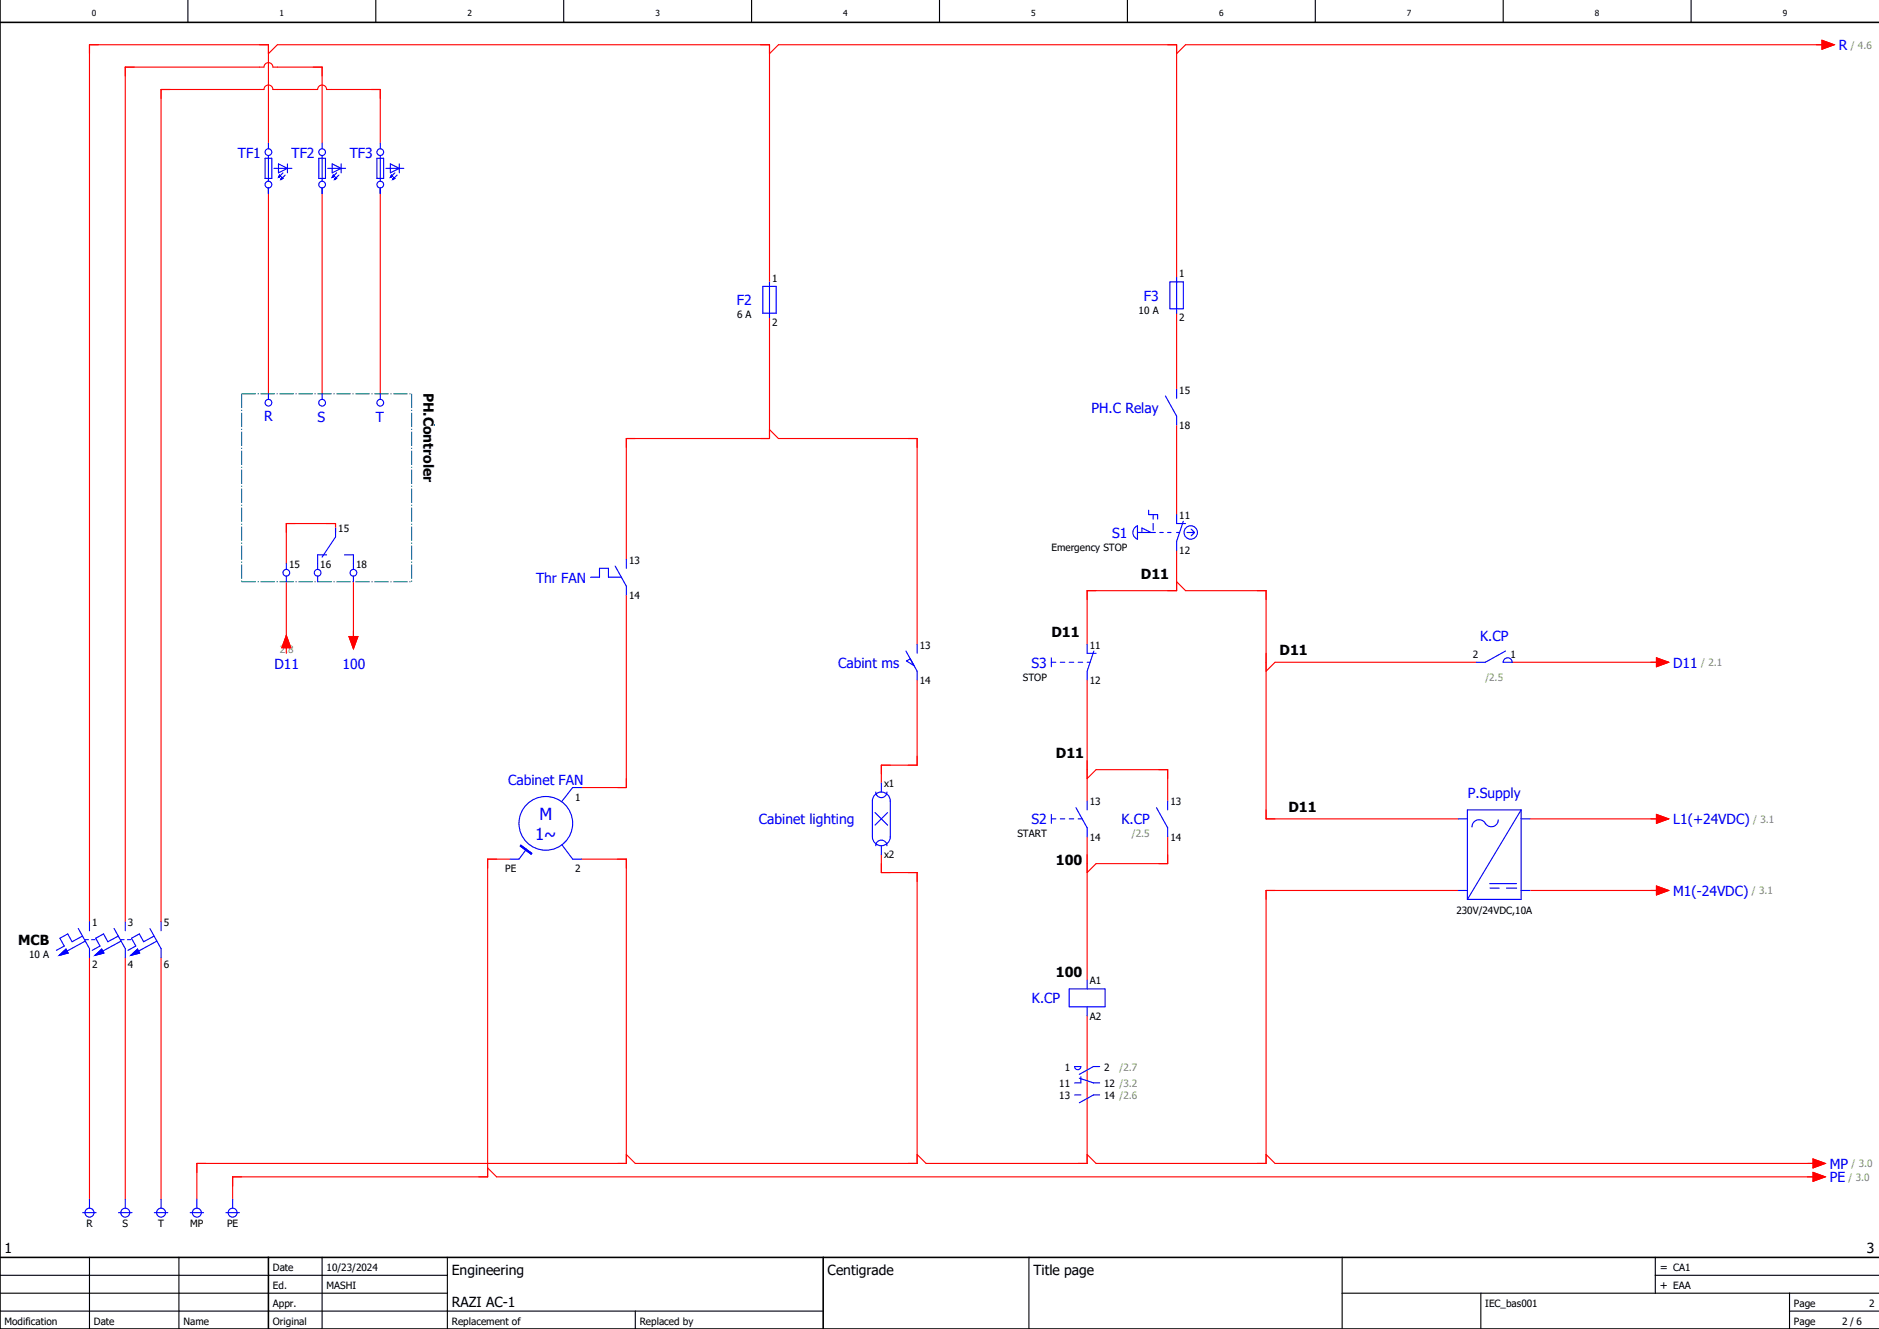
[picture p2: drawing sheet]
<svg xmlns="http://www.w3.org/2000/svg" width="420mm" height="297mm" viewBox="0 0 420 297" stroke-linecap="round" stroke-linejoin="round" font-family="sans-serif">
<g fill="none" stroke="#000" stroke-width=".25">
<path d="M42 0v5M84 0v5M126 0v5M168 0v5M210 0v5M252 0v5M294 0v5M336 0v5M378 0v5M0 293h184M0 289h100M0 285h100"/>
<path d="M20 281v16M40 281v16M72 281v16M100 281v16M142 293v4M230 281v16M300 289h120M300 281v16M331 289v8M370 285h50M370 281v8M400 293h20"/>
<path d="M400 289v8"/>
</g>
<path d="M0 5h420M0 0v297h420M0 281h420M60 281v16M184 281v16" fill="none" stroke="#000" stroke-width=".35"/>
<g fill="none" stroke="#f00" stroke-width=".25">
<path d="M60 12l2-2h110v53M172 12l2-2h89v52M407.3 9l2.7 1-2.7 1zM408 10h-143l-2 2M60 32v-22h-40v196M72 32v-17h-11a1 1 0 0 0-1-1 1 1 0 0 0-1 1h-31v191M85 32v-12h-12a1 1 0 0 0-1-1 1 1 0 0 0-1 1h-10a1 1 0 0 0-1-1 1 1 0 0 0-1 1h-23v186M60 42v46M72 42v46M85 42v46M172 71v27h-32v27M263 70v17"/>
<path d="M172 96l2 2h31v46M263 95v20M75 119v-2h-11v9M64 130v16M79 130v13M140 133v43h-10M263 123v9h-20v12M263 130l2 2h18v51h43M64 142l1 2.8h-2zM78 142.3h2l-1 2.7zM205 152v19h-8v4M243 152v27"/>
<path d="M330 148h-45l-2 2M338 148h33M370.3 147l2.7 1-2.7 1zM243 174l2-2h16v7M114 192h-5v71h-57v5M130 192h10v68h-96v8M197 191v4h8v65h-63l-2-2M243 187v32M261 187v6h-16l-2 2M326 199h-43v61h-38l-2-2M342 183h29M342 199h29"/>
<path d="M370.3 182l2.7 1-2.7 1zM370.3 198l2.7 1-2.7 1zM20 214v54M28 214v54M36 214v54M243 227v33h-36l-2-2M283 258l2 2h121M405.2 259l2.8 1-2.8 1zM109 261l2 2h295M405.2 262l2.8 1-2.8 1z"/>
</g>
<g fill="none" stroke="#00f" stroke-width=".25">
<path d="M59.3 35.4h1.5v4.5h-1.5zM60 32v1.3M60 34.8v5.7M61.2 37.6h4.1M62.3 39.6h.1M62.3 36.6l2 1-2 1zM62.5 39.1l.2 .3-.4 .2zM63 39.6l.2 .3-.5 .2zM63.2 38.6l-.9 1M63.8 39.1l-1.1 1M64.3 36.6v2M71.3 35.4h1.4v4.5h-1.4z"/>
<path d="M72 32v1.3M72 34.8v5.7M73.3 37.6h3.9M74.2 39.6h.1M74.2 36.6l2.1 1-2.1 1zM74.5 39.1l.3 .3-.6 .2zM75 39.6l.2 .3-.4 .2zM75.2 38.6l-1 1M75.7 39.1l-.9 1M76.3 36.6v2M84.3 35.4h1.5v4.5h-1.5zM85 32v1.3"/>
<path d="M85 34.8v5.7M86.2 37.6h4.1M87.3 39.6h.1M87.3 36.6l1.9 1-1.9 1zM87.5 39.1l.2 .3-.4 .2zM88 39.6l.2 .3-.5 .2zM88.2 38.6l-.9 1M88.8 39.1l-1.1 1M89.2 36.6v2M60 42v1.3M62.7 40.1h.1M72 42v1.3"/>
<path d="M74.8 40.1h.1M85 42v1.3M87.7 40.1h.1M170.5 64h3v6h-3zM172 63v8M261.5 63h3v6h-3zM263 62v8M60 88v1.2M72 88v1.2M85 88v1.2M260.5 88.5l2.5 4.5v2M263 87v2"/>
<path d="M75 118v2l-3 4.5M253.6 118l.7-.5v3a1.61 1.61 0 0 1-.7-2.5zM254.3 119h3.9M255.2 119v-1l2.1 1M256.7 114v1h2.1v1M257.8 115v1M257.8 117v1.5M259.3 119h.7M261 119h.8M263 115v2h2M263 119h.6M264.5 116.5l-1.5 4.5"/>
<path d="M265.3 119h1.7M266.2 118.3l.8 .7M267 119l-.8 .8M64 126v1.3M64 128.8v1.2M71 128.8v1.2M73 124h-2v3.3M77 124h2v3.3M79 128.8v1.2M132 129h2v-2h2v2h2.9M137.5 126.5l2.5 4.5v2M140 125v2"/>
<path d="M263 121v2M202.5 145.5l2.5 4.5v2M203.5 147.2l-.9 .5 1.7 1.1M205 144v2M235 147v2M235 148h1M237 148h1M239 148h1M241 148h1M243 144v2h2M243 148h.6M244.5 145.5l-1.5 4.5v2"/>
<path d="M336.3 147.3a1 1 0 0 1 1.1-.2 1 1 0 0 1 .6 .9h-2zM336.5 145.5l-4.5 2.5h-2M130 176h-2l-2.5 3.2M195.6 177.6a2 2 0 0 1 2.2-.4 2 2 0 0 1 1.2 1.8v8a2 2 0 0 1-2 2 2 2 0 0 1-2-2v-8l.1-.5zM195.8 177a1.25 1.25 0 0 0 1.2 1.3 1.25 1.25 0 0 0 1.3-1.3M197 175v2M243 179v2M261 179v2M116.4 188.9l2.5 1.8-.2 .2-2.4-1.8zM117.6 189.8l-1.6 2.2h-2M125.6 188.8l2.4 3.2h2M195.6 181.6l2.8 2.8"/>
<path d="M195.8 189a1.25 1.25 0 0 1 1.2-1.2 1.25 1.25 0 0 1 1.3 1.2M197 189v2M198.4 181.6l-2.8 2.8M235 182v2M235 183h1M237 183h1M239 183h1M240.5 180.5l2.5 4.5v2M241 183h.9M258.5 180.5l2.5 4.5v2M326 183h2M326 199h2"/>
<path d="M333 197.5h6M333 198.5h2.2M334.9 183.2a1.62 1.62 0 0 1-1.4 1.6 1.62 1.62 0 0 1-1.8-1.1 1.6 1.6 0 0 0-1.7-.4 1.6 1.6 0 0 0-1 1.5M336.8 198.5h2.2M340 183h2M340 199h2M340 181l-12 20M340 181v20h-12M340 181h-12v20M13.2 213.5l1.5-1.4 .5 .9zM17.5 207.5l2.5 4.5v2M18.4 209.2l-2.3 1.3-1-1.8-1.7 1 1 1.7-1.8 1"/>
<path d="M19 210h.8M19.1 210.3l-4.1 2.2M20 206v2M20.5 210h.7M21.2 213.5l1.5-1.4 .5 .9zM25.5 207.5l2.5 4.5v2M26.4 209.2l-2.3 1.3-1-1.8-1.7 1 1 1.7-1.8 1M27 210h.7M27.1 210.3l-4.1 2.2M28 206v2M28.5 210h.8M29.2 213.5l1.5-1.4 .5 .9z"/>
<path d="M33.5 207.5l2.5 4.5v2M34.4 209.2l-2.3 1.3-1-1.8-1.7 1 1 1.7-1.8 1M35.1 210.3l-4.1 2.2M36 206v2M243 219v2M239 221h8v4h-8zM240.2 238.4h1.4a.7 .7 0 0 1-.7 .6 .7 .7 0 0 1-.7-.6zM243 225v2M245.8 238.3h-1.4l-3.1 1.8M240.2 244.7h1.4M241.3 241l3.1 1h1.4M241.6 240.6v1.4h-1.4"/>
<path d="M245.8 244.7h-1.4l-3.1 1.8M18.5 271h3M20 268v2M26.5 271h3M28 268v2M34.5 271h3M36 268v2M42.5 271h3M44 268v2M50.5 271h3M52 268v2"/>
<circle cx="60" cy="34" r=".75"/>
<circle cx="72" cy="34" r=".75"/>
<circle cx="85" cy="34" r=".75"/>
<circle cx="60" cy="41.2" r=".75"/>
<circle cx="72" cy="41.2" r=".75"/>
<circle cx="85" cy="41.2" r=".75"/>
<circle cx="60" cy="90" r=".75"/>
<circle cx="72" cy="90" r=".75"/>
<circle cx="85" cy="90" r=".75"/>
<circle cx="266.2" cy="119" r="1.5"/>
<circle cx="64" cy="128" r=".75"/>
<circle cx="71" cy="128" r=".75"/>
<circle cx="79" cy="128" r=".75"/>
<circle cx="122" cy="184" r="6"/>
<circle cx="20" cy="271" r="1"/>
<circle cx="28" cy="271" r="1"/>
<circle cx="36" cy="271" r="1"/>
<circle cx="44" cy="271" r="1"/>
<circle cx="52" cy="271" r="1"/>
</g>
<g fill="#00f" stroke="#00f" stroke-width=".22">
<path d="M21.2 213.5l1.5-1.4 .5 .9z"/>
<path d="M29.2 213.5l1.5-1.4 .5 .9z"/>
<path d="M13.2 213.5l1.5-1.4 .5 .9z"/>
<path d="M62.5 39.1l.2 .3-.4 .2z"/>
<path d="M63 39.6l.2 .3-.5 .2z"/>
<path d="M74.5 39.1l.3 .3-.6 .2z"/>
<path d="M75 39.6l.2 .3-.4 .2z"/>
<path d="M87.5 39.1l.2 .3-.4 .2z"/>
<path d="M88 39.6l.2 .3-.5 .2z"/>
<path d="M116.4 188.9l2.5 1.8-.2 .2-2.4-1.8z"/>
</g>
<path d="M54 88h38M54 88v42M92 88v42M54 130h38" fill="none" stroke="#007f7f" stroke-width=".25" stroke-dasharray="3.2 .4 .3 .4" stroke-linecap="butt"/>
<g fill="#f00" stroke="#f00" stroke-width=".22">
<path d="M64 142l1 2.8h-2z"/>
<path d="M78 142.3h2l-1 2.7z"/>
<path d="M407.3 9l2.7 1-2.7 1z"/>
<path d="M405.2 259l2.8 1-2.8 1z"/>
<path d="M405.2 262l2.8 1-2.8 1z"/>
<path d="M370.3 147l2.7 1-2.7 1z"/>
<path d="M370.3 182l2.7 1-2.7 1z"/>
<path d="M370.3 198l2.7 1-2.7 1z"/>
</g>
<g font-size="3.7" fill="#00f">
<text x="120.6" y="183.2">M</text>
<text x="119.6" y="187.7">1~</text>
</g>
<g font-size="3.1" fill="#00f">
<text x="411" y="11.2">R</text>
<text x="53.2" y="35.2">TF1</text>
<text x="65.2" y="35.2">TF2</text>
<text x="78.2" y="35.2">TF3</text>
<text x="164.7" y="68.2">F2</text>
<text x="255.7" y="67.2">F3</text>
<text x="59.1" y="94.1">R</text>
<text x="71" y="94.2">S</text>
<text x="84" y="94.2">T</text>
<text x="244" y="92.2">PH.C Relay</text>
<text x="248.6" y="120.2">S1</text>
<text x="119.8" y="130.2">Thr FAN</text>
<text x="330.8" y="143.4">K.CP</text>
<text x="61.4" y="149.5">D11</text>
<text x="76.6" y="149.5">100</text>
<text x="187.3" y="149.2">Cabint ms</text>
<text x="230.6" y="149.2">S3</text>
<text x="374" y="149.2">D11</text>
<text x="113.6" y="175.4">Cabinet FAN</text>
<text x="328.1" y="178.4">P.Supply</text>
<text x="169.6" y="184.2">Cabinet lighting</text>
<text x="230.6" y="184.2">S2</text>
<text x="250.7" y="184.2">K.CP</text>
<text x="374" y="184.2">L1(+24VDC)</text>
<text x="374" y="200.2">M1(-24VDC)</text>
<text x="230.7" y="224.2">K.CP</text>
<text x="409" y="261.2">MP</text>
<text x="409" y="264.2">PE</text>
</g>
<g font-size="3.1">
<text x="94.7" y="87.7" transform="rotate(90 94.7 87.7)">PH.Controler</text>
<text x="255" y="129.4">D11</text>
<text x="235" y="142.4">D11</text>
<text x="286" y="146.4">D11</text>
<text x="236" y="169.4">D11</text>
<text x="288" y="181.4">D11</text>
<text x="236" y="193.4">100</text>
<text x="4" y="211.2">MCB</text>
<text x="236" y="218.4">100</text>
<text x="1" y="280">1</text>
<text x="417.3" y="280">3</text>
<text x="101" y="285">Engineering</text>
<text x="185" y="285">Centigrade</text>
<text x="231" y="285">Title page</text>
<text x="101" y="292">RAZI AC-1</text>
</g>
<g font-size="2.5">
<text x="371" y="284">= CA1</text>
<text x="371" y="288">+ EAA</text>
</g>
<g font-size="2.2" fill="#7ca552">
<text x="413.7" y="10.9">/ 4.6</text>
<text x="62.5" y="145.9">2.8</text>
<text x="380.3" y="148.9">/ 2.1</text>
<text x="332" y="152.2">/2.5</text>
<text x="391.9" y="183.9">/ 3.1</text>
<text x="253" y="187.1">/2.5</text>
<text x="391.6" y="199.9">/ 3.1</text>
<text x="250.2" y="239.2">/2.7</text>
<text x="413.2" y="263.9">/ 3.0</text>
<text x="413.9" y="260.9">/ 3.0</text>
</g>
<g font-size="2.2">
<text x="172.6" y="62.9">1</text>
<text x="263.6" y="61.9">1</text>
<text x="164.7" y="71.1">6 A</text>
<text x="254.5" y="70.1">10 A</text>
<text x="263.6" y="71.8">2</text>
<text x="172.6" y="72.8">2</text>
<text x="263.6" y="87.9">15</text>
<text x="263.6" y="95.8">18</text>
<text x="75.6" y="118.9">15</text>
<text x="263.6" y="115.9">11</text>
<text x="140.6" y="125.9">13</text>
<text x="235" y="123.1">Emergency STOP</text>
<text x="263.6" y="123.8">12</text>
<text x="64.6" y="126.8">15</text>
<text x="71.6" y="126.8">16</text>
<text x="79.6" y="126.8">18</text>
<text x="140.6" y="133.8">14</text>
<text x="205.6" y="144.9">13</text>
<text x="243.6" y="144.9">11</text>
<text x="329.2" y="146.9">2</text>
<text x="337.6" y="146.9">1</text>
<text x="205.6" y="152.8">14</text>
<text x="228.6" y="152.1">STOP</text>
<text x="243.6" y="152.8">12</text>
<text x="128.6" y="178.9">1</text>
<text x="197.6" y="175.9">x1</text>
<text x="243.6" y="179.9">13</text>
<text x="261.6" y="179.9">13</text>
<text x="197.6" y="191.8">x2</text>
<text x="227.4" y="187.1">START</text>
<text x="243.6" y="187.8">14</text>
<text x="261.6" y="187.8">14</text>
<text x="112.9" y="194.9">PE</text>
<text x="128.6" y="194.9">2</text>
<text x="20.6" y="206.9">1</text>
<text x="28.6" y="206.9">3</text>
<text x="36.6" y="206.9">5</text>
<text x="325.5" y="204.2">230V/24VDC,10A</text>
<text x="6.5" y="214.1">10 A</text>
<text x="20.6" y="216.2">2</text>
<text x="28.6" y="216.2">4</text>
<text x="36.6" y="216.2">6</text>
<text x="243.6" y="219.9">A1</text>
<text x="243.6" y="227.8">A2</text>
<text x="238" y="239.2">1</text>
<text x="246.8" y="239.2">2</text>
<text x="236.8" y="242.9">11</text>
<text x="236.8" y="245.6">13</text>
<text x="246.8" y="242.9">12 /3.2</text>
<text x="246.8" y="245.6">14 /2.6</text>
<text x="19.3" y="274.2">R</text>
<text x="27.4" y="274.2">S</text>
<text x="35.3" y="274.2">T</text>
<text x="42.5" y="274.2">MP</text>
<text x="50.8" y="274.2">PE</text>
<text x="61" y="284">Date</text>
<text x="73" y="284">10/23/2024</text>
<text x="61" y="288">Ed.</text>
<text x="61" y="292">Appr.</text>
<text x="73" y="288">MASHI</text>
<text x="332" y="292">IEC_bas001</text>
<text x="401" y="292">Page</text>
<text x="417.8" y="292">2</text>
<text x="1" y="296">Modification</text>
<text x="21" y="296">Date</text>
<text x="41" y="296">Name</text>
<text x="61" y="296">Original</text>
<text x="101" y="296">Replacement of</text>
<text x="143" y="296">Replaced by</text>
<text x="401" y="296">Page</text>
<text x="411.8" y="296">2 / 6</text>
</g>
<g font-size="1.9">
<text x="20.5" y="3.6">0</text>
<text x="62.5" y="3.6">1</text>
<text x="104.5" y="3.6">2</text>
<text x="146.5" y="3.6">3</text>
<text x="188.5" y="3.6">4</text>
<text x="230.5" y="3.6">5</text>
<text x="272.5" y="3.6">6</text>
<text x="314.5" y="3.6">7</text>
<text x="356.5" y="3.6">8</text>
<text x="398.5" y="3.6">9</text>
</g>
</svg>
